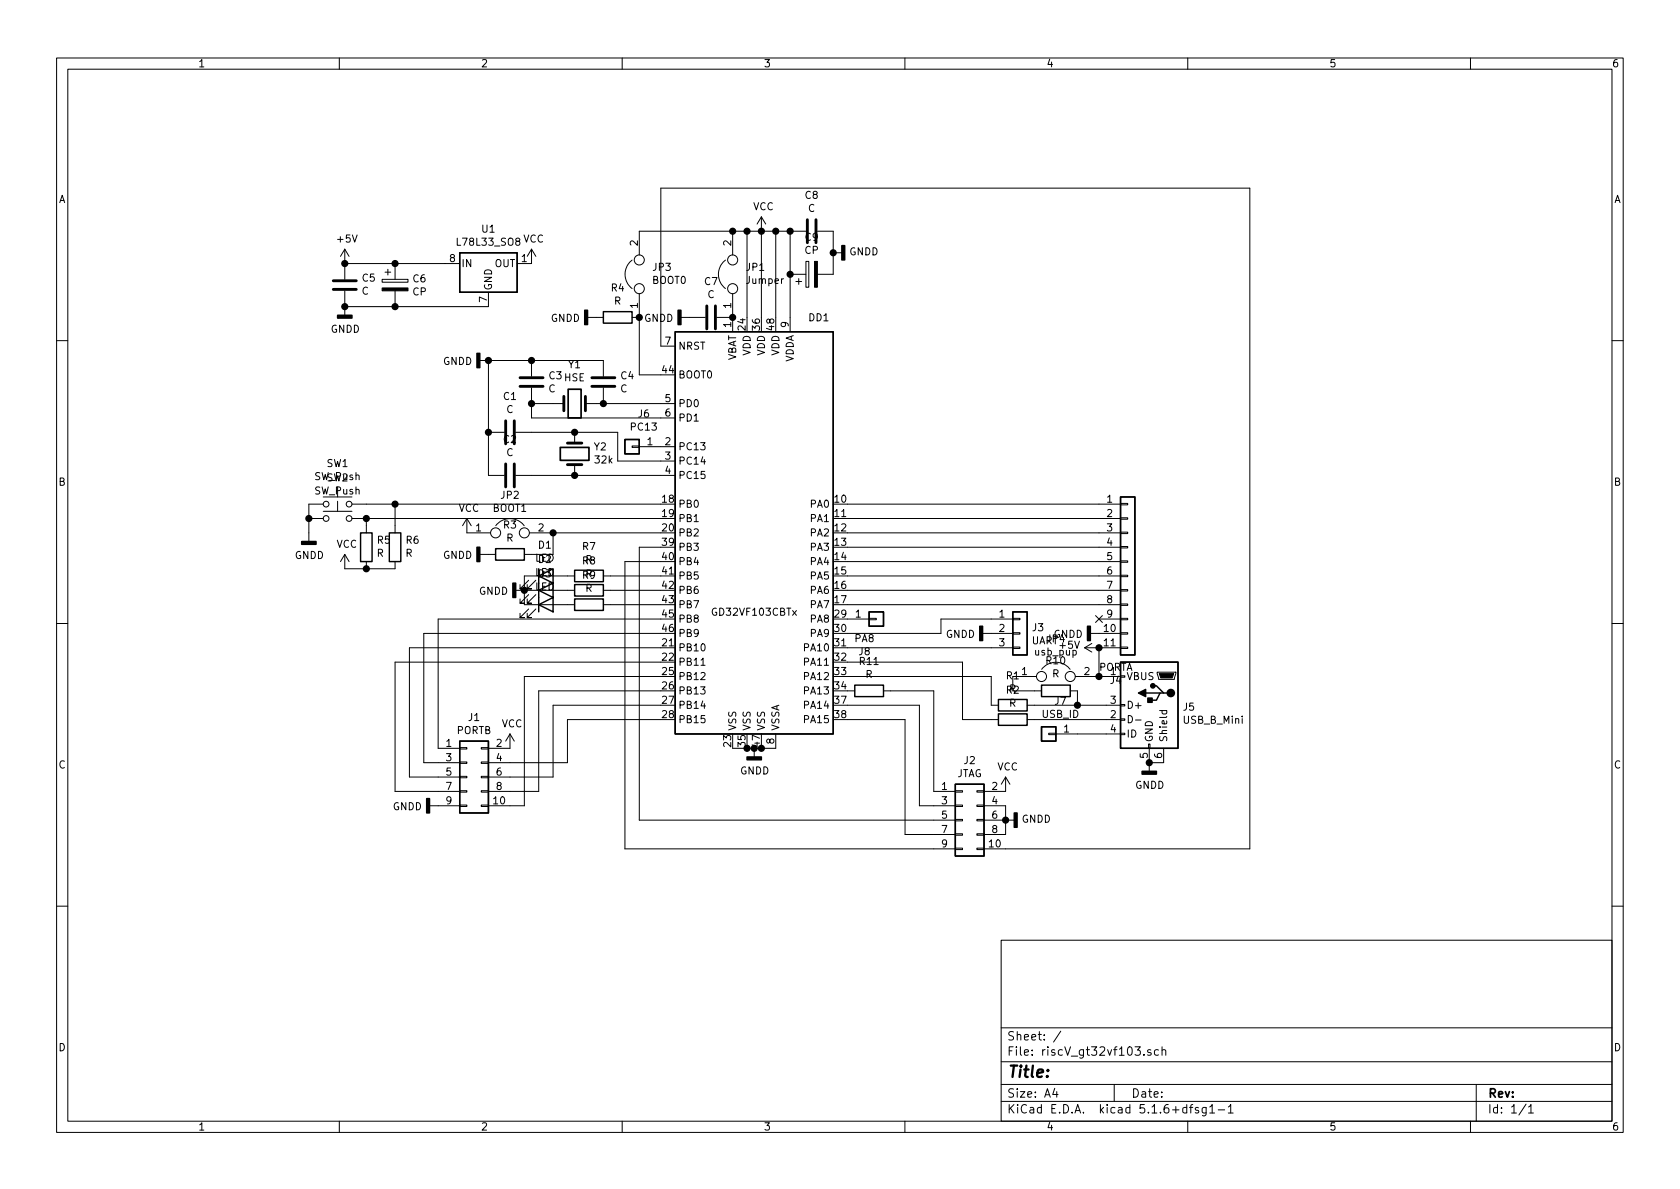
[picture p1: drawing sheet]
EESchema Schematic File Version 4
EELAYER 30 0
EELAYER END
$Descr A4 11693 8268
encoding utf-8
Sheet 1 1
Title ""
Date ""
Rev ""
Comp ""
Comment1 ""
Comment2 ""
Comment3 ""
Comment4 ""
$EndDescr
$Comp
L MCU_ST_STM32F1:STM32F103CBTx DD1
U 1 1
P 5300 3700
F 0 "DD1" H 5700 5200 50  0000 C CNN
F 1 "GD32VF103CBTx" H 5250 3150 50  0000 C CNN
F 2 "Package_QFP:LQFP-48_7x7mm_P0.5mm" H 4700 2300 50  0001 R CNN
F 3 "http://www.st.com/st-web-ui/static/active/en/resource/technical/document/datasheet/CD00161566.pdf" H 5300 3700 50  0001 C CNN
	1    5300 3700
	1    0    0    -1  
$EndComp
$Comp
L Device:Jumper JP1
U 1 1
P 5100 1900
F 0 "JP1" V 5146 1812 50  0000 R CNN
F 1 "Jumper" V 5055 1812 50  0000 R CNN
F 2 "Connector_PinSocket_2.54mm:PinSocket_1x02_P2.54mm_Vertical" H 5100 1900 50  0001 C CNN
F 3 "~" H 5100 1900 50  0001 C CNN
	1    5100 1900
	0    -1   -1   0   
$EndComp
Wire Wire Line
	5100 1600 5200 1600
Wire Wire Line
	5500 1600 5500 1900
Wire Wire Line
	5400 2200 5400 1600
Connection ~ 5400 1600
Wire Wire Line
	5400 1600 5500 1600
Connection ~ 5300 1600
Wire Wire Line
	5300 1600 5400 1600
Wire Wire Line
	5200 2200 5200 1600
Connection ~ 5200 1600
Wire Wire Line
	5200 1600 5300 1600
Wire Wire Line
	5300 1600 5300 2200
Connection ~ 5200 5200
Wire Wire Line
	5200 5200 5250 5200
Connection ~ 5300 5200
Wire Wire Line
	5300 5200 5400 5200
Wire Wire Line
	5100 5200 5200 5200
$Comp
L Connector_Generic:Conn_01x11 J4
U 1 1
P 7850 4000
F 0 "J4" H 7768 3275 50  0000 C CNN
F 1 "PORTA" H 7768 3366 50  0000 C CNN
F 2 "Connector_PinHeader_2.54mm:PinHeader_1x11_P2.54mm_Horizontal" H 7850 4000 50  0001 C CNN
F 3 "~" H 7850 4000 50  0001 C CNN
	1    7850 4000
	1    0    0    -1  
$EndComp
Wire Wire Line
	5900 3500 7650 3500
Wire Wire Line
	5900 3600 7650 3600
Wire Wire Line
	5900 3700 7650 3700
Wire Wire Line
	5900 3800 7650 3800
Wire Wire Line
	5900 3900 7650 3900
Wire Wire Line
	5900 4000 7650 4000
Wire Wire Line
	5900 4100 7650 4100
Wire Wire Line
	5900 4200 7650 4200
NoConn ~ 7650 4300
$Comp
L power:GNDD #PWR0101
U 1 1
P 7650 4400
F 0 "#PWR0101" H 7650 4150 50  0001 C CNN
F 1 "GNDD" V 7654 4290 50  0000 R CNN
F 2 "" H 7650 4400 50  0001 C CNN
F 3 "" H 7650 4400 50  0001 C CNN
	1    7650 4400
	0    1    1    0   
$EndComp
$Comp
L power:+5V #PWR0102
U 1 1
P 7650 4500
F 0 "#PWR0102" H 7650 4350 50  0001 C CNN
F 1 "+5V" V 7665 4628 50  0000 L CNN
F 2 "" H 7650 4500 50  0001 C CNN
F 3 "" H 7650 4500 50  0001 C CNN
	1    7650 4500
	0    -1   -1   0   
$EndComp
$Comp
L Connector_Generic:Conn_01x03 J3
U 1 1
P 7100 4400
F 0 "J3" H 7180 4442 50  0000 L CNN
F 1 "UART" H 7180 4351 50  0000 L CNN
F 2 "Connector_PinSocket_2.54mm:PinSocket_1x03_P2.54mm_Vertical" H 7100 4400 50  0001 C CNN
F 3 "~" H 7100 4400 50  0001 C CNN
	1    7100 4400
	1    0    0    -1  
$EndComp
Wire Wire Line
	5900 4400 6550 4400
$Comp
L power:GNDD #PWR0103
U 1 1
P 6900 4400
F 0 "#PWR0103" H 6900 4150 50  0001 C CNN
F 1 "GNDD" V 6904 4290 50  0000 R CNN
F 2 "" H 6900 4400 50  0001 C CNN
F 3 "" H 6900 4400 50  0001 C CNN
	1    6900 4400
	0    1    1    0   
$EndComp
$Comp
L Device:Crystal Y1
U 1 1
P 4000 2800
F 0 "Y1" H 4000 2532 50  0000 C CNN
F 1 "HSE" H 4000 2623 50  0000 C CNN
F 2 "Crystal:Resonator-2Pin_W7.0mm_H2.5mm" H 4000 2800 50  0001 C CNN
F 3 "~" H 4000 2800 50  0001 C CNN
	1    4000 2800
	-1   0    0    1   
$EndComp
$Comp
L Device:Crystal Y2
U 1 1
P 4000 3150
F 0 "Y2" V 4046 3019 50  0000 R CNN
F 1 "32k" V 3955 3019 50  0000 R CNN
F 2 "Crystal:Crystal_AT310_D3.0mm_L10.0mm_Horizontal" H 4000 3150 50  0001 C CNN
F 3 "~" H 4000 3150 50  0001 C CNN
	1    4000 3150
	0    -1   -1   0   
$EndComp
$Comp
L Device:C C4
U 1 1
P 4200 2650
F 0 "C4" H 4315 2696 50  0000 L CNN
F 1 "C" H 4315 2605 50  0000 L CNN
F 2 "Capacitor_THT:C_Disc_D5.0mm_W2.5mm_P2.50mm" H 4238 2500 50  0001 C CNN
F 3 "~" H 4200 2650 50  0001 C CNN
	1    4200 2650
	1    0    0    -1  
$EndComp
$Comp
L Device:C C3
U 1 1
P 3700 2650
F 0 "C3" H 3815 2696 50  0000 L CNN
F 1 "C" H 3815 2605 50  0000 L CNN
F 2 "Capacitor_THT:C_Disc_D5.0mm_W2.5mm_P2.50mm" H 3738 2500 50  0001 C CNN
F 3 "~" H 3700 2650 50  0001 C CNN
	1    3700 2650
	1    0    0    -1  
$EndComp
$Comp
L Device:C C1
U 1 1
P 3550 3000
F 0 "C1" V 3298 3000 50  0000 C CNN
F 1 "C" V 3389 3000 50  0000 C CNN
F 2 "Capacitor_THT:C_Disc_D5.0mm_W2.5mm_P2.50mm" H 3588 2850 50  0001 C CNN
F 3 "~" H 3550 3000 50  0001 C CNN
	1    3550 3000
	0    1    1    0   
$EndComp
$Comp
L Device:C C2
U 1 1
P 3550 3300
F 0 "C2" V 3298 3300 50  0000 C CNN
F 1 "C" V 3389 3300 50  0000 C CNN
F 2 "Capacitor_THT:C_Disc_D5.0mm_W2.5mm_P2.50mm" H 3588 3150 50  0001 C CNN
F 3 "~" H 3550 3300 50  0001 C CNN
	1    3550 3300
	0    1    1    0   
$EndComp
Wire Wire Line
	4600 3300 4000 3300
Connection ~ 4000 3300
Wire Wire Line
	4000 3300 3700 3300
Wire Wire Line
	4600 3200 4300 3200
Wire Wire Line
	4300 3200 4300 3000
Wire Wire Line
	4300 3000 4000 3000
Connection ~ 4000 3000
Wire Wire Line
	4000 3000 3700 3000
Wire Wire Line
	4600 2800 4200 2800
Connection ~ 4200 2800
Wire Wire Line
	4200 2800 4150 2800
Wire Wire Line
	3700 2800 3700 2900
Wire Wire Line
	3700 2900 4600 2900
Wire Wire Line
	3850 2800 3700 2800
Connection ~ 3700 2800
Wire Wire Line
	4200 2500 3700 2500
Wire Wire Line
	3700 2500 3400 2500
Wire Wire Line
	3400 2500 3400 3000
Connection ~ 3700 2500
Connection ~ 3400 3000
Wire Wire Line
	3400 3000 3400 3300
$Comp
L power:GNDD #PWR0104
U 1 1
P 3400 2500
F 0 "#PWR0104" H 3400 2250 50  0001 C CNN
F 1 "GNDD" V 3404 2390 50  0000 R CNN
F 2 "" H 3400 2500 50  0001 C CNN
F 3 "" H 3400 2500 50  0001 C CNN
	1    3400 2500
	0    1    1    0   
$EndComp
Connection ~ 3400 2500
$Comp
L power:GNDD #PWR0105
U 1 1
P 5250 5200
F 0 "#PWR0105" H 5250 4950 50  0001 C CNN
F 1 "GNDD" H 5254 5045 50  0000 C CNN
F 2 "" H 5250 5200 50  0001 C CNN
F 3 "" H 5250 5200 50  0001 C CNN
	1    5250 5200
	1    0    0    -1  
$EndComp
Connection ~ 5250 5200
Wire Wire Line
	5250 5200 5300 5200
$Comp
L power:VCC #PWR0106
U 1 1
P 5300 1600
F 0 "#PWR0106" H 5300 1450 50  0001 C CNN
F 1 "VCC" H 5315 1773 50  0000 C CNN
F 2 "" H 5300 1600 50  0001 C CNN
F 3 "" H 5300 1600 50  0001 C CNN
	1    5300 1600
	1    0    0    -1  
$EndComp
Wire Wire Line
	6900 4300 6550 4300
Wire Wire Line
	6550 4300 6550 4400
Wire Wire Line
	5900 4500 6900 4500
$Comp
L riscV_gt32vf103-rescue:USB_B_Mini-Connector J5
U 1 1
P 8000 4900
F 0 "J5" H 7770 4889 50  0000 R CNN
F 1 "USB_B_Mini" H 7770 4798 50  0000 R CNN
F 2 "Connector_USB:USB_Mini-B_Tensility_54-00023_Vertical" H 8150 4850 50  0001 C CNN
F 3 "~" H 8150 4850 50  0001 C CNN
	1    8000 4900
	-1   0    0    -1  
$EndComp
$Comp
L Device:R R1
U 1 1
P 7050 4900
F 0 "R1" V 6843 4900 50  0000 C CNN
F 1 "R" V 6934 4900 50  0000 C CNN
F 2 "Resistor_SMD:R_0805_2012Metric" V 6980 4900 50  0001 C CNN
F 3 "~" H 7050 4900 50  0001 C CNN
	1    7050 4900
	0    1    1    0   
$EndComp
$Comp
L Device:R R2
U 1 1
P 7050 5000
F 0 "R2" V 6843 5000 50  0000 C CNN
F 1 "R" V 6934 5000 50  0000 C CNN
F 2 "Resistor_SMD:R_0805_2012Metric" V 6980 5000 50  0001 C CNN
F 3 "~" H 7050 5000 50  0001 C CNN
	1    7050 5000
	0    1    1    0   
$EndComp
Wire Wire Line
	7700 5000 7200 5000
Wire Wire Line
	5900 4600 6700 4600
Wire Wire Line
	6700 4600 6700 5000
Wire Wire Line
	6700 5000 6900 5000
Wire Wire Line
	5900 4700 6900 4700
Wire Wire Line
	6900 4700 6900 4900
$Comp
L Connector_Generic:Conn_02x05_Odd_Even J2
U 1 1
P 6700 5700
F 0 "J2" H 6750 6117 50  0000 C CNN
F 1 "JTAG" H 6750 6026 50  0000 C CNN
F 2 "Connector_IDC:IDC-Header_2x05_P2.54mm_Vertical" H 6700 5700 50  0001 C CNN
F 3 "~" H 6700 5700 50  0001 C CNN
	1    6700 5700
	1    0    0    -1  
$EndComp
$Comp
L power:VCC #PWR0108
U 1 1
P 7000 5500
F 0 "#PWR0108" H 7000 5350 50  0001 C CNN
F 1 "VCC" H 7015 5673 50  0000 C CNN
F 2 "" H 7000 5500 50  0001 C CNN
F 3 "" H 7000 5500 50  0001 C CNN
	1    7000 5500
	1    0    0    -1  
$EndComp
$Comp
L power:GNDD #PWR0109
U 1 1
P 7000 5700
F 0 "#PWR0109" H 7000 5450 50  0001 C CNN
F 1 "GNDD" V 7004 5590 50  0000 R CNN
F 2 "" H 7000 5700 50  0001 C CNN
F 3 "" H 7000 5700 50  0001 C CNN
	1    7000 5700
	0    -1   -1   0   
$EndComp
Wire Wire Line
	7000 5800 7000 5700
Connection ~ 7000 5700
Wire Wire Line
	7000 5700 7000 5600
Wire Wire Line
	6500 5500 6500 4800
Wire Wire Line
	6500 5600 6400 5600
Wire Wire Line
	6400 5600 6400 4900
Wire Wire Line
	6400 4900 5900 4900
Wire Wire Line
	6500 5700 4450 5700
Wire Wire Line
	4450 5700 4450 3800
Wire Wire Line
	4450 3800 4600 3800
Wire Wire Line
	6500 5800 6300 5800
Wire Wire Line
	6300 5800 6300 5000
Wire Wire Line
	6300 5000 5900 5000
Wire Wire Line
	6500 5900 4350 5900
Wire Wire Line
	4350 5900 4350 3900
Wire Wire Line
	4350 3900 4600 3900
Wire Wire Line
	4600 2400 4600 1300
Wire Wire Line
	4600 1300 8700 1300
Wire Wire Line
	8700 1300 8700 5900
Wire Wire Line
	8100 5300 8000 5300
Connection ~ 8000 5300
$Comp
L Connector_Generic:Conn_01x01 J6
U 1 1
P 4400 3100
F 0 "J6" H 4318 2875 50  0000 C CNN
F 1 "PC13" H 4318 2966 50  0000 C CNN
F 2 "Connector_PinSocket_2.54mm:PinSocket_1x01_P2.54mm_Vertical" H 4400 3100 50  0001 C CNN
F 3 "~" H 4400 3100 50  0001 C CNN
	1    4400 3100
	-1   0    0    1   
$EndComp
$Comp
L Device:R R4
U 1 1
P 4300 2200
F 0 "R4" V 4093 2200 50  0000 C CNN
F 1 "R" V 4184 2200 50  0000 C CNN
F 2 "Resistor_SMD:R_0805_2012Metric" V 4230 2200 50  0001 C CNN
F 3 "~" H 4300 2200 50  0001 C CNN
	1    4300 2200
	0    1    1    0   
$EndComp
$Comp
L Device:Jumper JP3
U 1 1
P 4450 1900
F 0 "JP3" V 4496 1813 50  0000 R CNN
F 1 "BOOT0" V 4405 1813 50  0000 R CNN
F 2 "Connector_PinSocket_2.54mm:PinSocket_1x02_P2.54mm_Vertical" H 4450 1900 50  0001 C CNN
F 3 "~" H 4450 1900 50  0001 C CNN
	1    4450 1900
	0    -1   -1   0   
$EndComp
Wire Wire Line
	4450 1600 5100 1600
Connection ~ 5100 1600
Wire Wire Line
	4450 2200 4450 2600
Wire Wire Line
	4450 2600 4600 2600
Connection ~ 4450 2200
$Comp
L power:GNDD #PWR0110
U 1 1
P 4150 2200
F 0 "#PWR0110" H 4150 1950 50  0001 C CNN
F 1 "GNDD" V 4154 2090 50  0000 R CNN
F 2 "" H 4150 2200 50  0001 C CNN
F 3 "" H 4150 2200 50  0001 C CNN
	1    4150 2200
	0    1    1    0   
$EndComp
$Comp
L Device:Jumper JP2
U 1 1
P 3550 3700
F 0 "JP2" H 3550 3964 50  0000 C CNN
F 1 "BOOT1" H 3550 3873 50  0000 C CNN
F 2 "Connector_PinSocket_2.54mm:PinSocket_1x02_P2.54mm_Vertical" H 3550 3700 50  0001 C CNN
F 3 "~" H 3550 3700 50  0001 C CNN
	1    3550 3700
	1    0    0    -1  
$EndComp
Wire Wire Line
	3850 3700 4600 3700
$Comp
L Device:R R3
U 1 1
P 3550 3850
F 0 "R3" V 3343 3850 50  0000 C CNN
F 1 "R" V 3434 3850 50  0000 C CNN
F 2 "Resistor_SMD:R_0805_2012Metric" V 3480 3850 50  0001 C CNN
F 3 "~" H 3550 3850 50  0001 C CNN
	1    3550 3850
	0    1    1    0   
$EndComp
Wire Wire Line
	3700 3850 3850 3850
Wire Wire Line
	3850 3850 3850 3700
Connection ~ 3850 3700
$Comp
L power:GNDD #PWR0111
U 1 1
P 3400 3850
F 0 "#PWR0111" H 3400 3600 50  0001 C CNN
F 1 "GNDD" V 3404 3740 50  0000 R CNN
F 2 "" H 3400 3850 50  0001 C CNN
F 3 "" H 3400 3850 50  0001 C CNN
	1    3400 3850
	0    1    1    0   
$EndComp
$Comp
L power:VCC #PWR0112
U 1 1
P 3250 3700
F 0 "#PWR0112" H 3250 3550 50  0001 C CNN
F 1 "VCC" H 3265 3873 50  0000 C CNN
F 2 "" H 3250 3700 50  0001 C CNN
F 3 "" H 3250 3700 50  0001 C CNN
	1    3250 3700
	1    0    0    -1  
$EndComp
$Comp
L Device:C C8
U 1 1
P 5650 1600
F 0 "C8" V 5398 1600 50  0000 C CNN
F 1 "C" V 5489 1600 50  0000 C CNN
F 2 "Capacitor_THT:C_Disc_D5.0mm_W2.5mm_P5.00mm" H 5688 1450 50  0001 C CNN
F 3 "~" H 5650 1600 50  0001 C CNN
	1    5650 1600
	0    1    1    0   
$EndComp
Connection ~ 5500 1600
$Comp
L power:GNDD #PWR0113
U 1 1
P 5800 1750
F 0 "#PWR0113" H 5800 1500 50  0001 C CNN
F 1 "GNDD" V 5804 1640 50  0000 R CNN
F 2 "" H 5800 1750 50  0001 C CNN
F 3 "" H 5800 1750 50  0001 C CNN
	1    5800 1750
	0    -1   -1   0   
$EndComp
$Comp
L Device:C C7
U 1 1
P 4950 2200
F 0 "C7" V 4698 2200 50  0000 C CNN
F 1 "C" V 4789 2200 50  0000 C CNN
F 2 "Capacitor_THT:C_Disc_D5.0mm_W2.5mm_P5.00mm" H 4988 2050 50  0001 C CNN
F 3 "~" H 4950 2200 50  0001 C CNN
	1    4950 2200
	0    1    1    0   
$EndComp
Connection ~ 5100 2200
$Comp
L power:GNDD #PWR0114
U 1 1
P 4800 2200
F 0 "#PWR0114" H 4800 1950 50  0001 C CNN
F 1 "GNDD" V 4804 2090 50  0000 R CNN
F 2 "" H 4800 2200 50  0001 C CNN
F 3 "" H 4800 2200 50  0001 C CNN
	1    4800 2200
	0    1    1    0   
$EndComp
$Comp
L power:+5V #PWR0115
U 1 1
P 2400 1825
F 0 "#PWR0115" H 2400 1675 50  0001 C CNN
F 1 "+5V" H 2415 1998 50  0000 C CNN
F 2 "" H 2400 1825 50  0001 C CNN
F 3 "" H 2400 1825 50  0001 C CNN
	1    2400 1825
	1    0    0    -1  
$EndComp
$Comp
L Device:C C5
U 1 1
P 2400 1975
F 0 "C5" H 2285 1929 50  0000 R CNN
F 1 "C" H 2285 2020 50  0000 R CNN
F 2 "Capacitor_THT:C_Disc_D5.0mm_W2.5mm_P5.00mm" H 2438 1825 50  0001 C CNN
F 3 "~" H 2400 1975 50  0001 C CNN
	1    2400 1975
	-1   0    0    1   
$EndComp
$Comp
L power:GNDD #PWR0116
U 1 1
P 2400 2125
F 0 "#PWR0116" H 2400 1875 50  0001 C CNN
F 1 "GNDD" H 2404 1970 50  0000 C CNN
F 2 "" H 2400 2125 50  0001 C CNN
F 3 "" H 2400 2125 50  0001 C CNN
	1    2400 2125
	1    0    0    -1  
$EndComp
$Comp
L Device:CP C6
U 1 1
P 2750 1975
F 0 "C6" H 2868 2021 50  0000 L CNN
F 1 "CP" H 2868 1930 50  0000 L CNN
F 2 "Capacitor_THT:CP_Radial_D6.3mm_P2.50mm" H 2788 1825 50  0001 C CNN
F 3 "~" H 2750 1975 50  0001 C CNN
	1    2750 1975
	1    0    0    -1  
$EndComp
Wire Wire Line
	2750 1825 2400 1825
Connection ~ 2400 1825
Wire Wire Line
	2750 2125 2400 2125
Connection ~ 2400 2125
$Comp
L Device:CP C9
U 1 1
P 5650 1900
F 0 "C9" V 5905 1900 50  0000 C CNN
F 1 "CP" V 5814 1900 50  0000 C CNN
F 2 "Capacitor_THT:CP_Radial_D6.3mm_P2.50mm" H 5688 1750 50  0001 C CNN
F 3 "~" H 5650 1900 50  0001 C CNN
	1    5650 1900
	0    -1   -1   0   
$EndComp
Connection ~ 5500 1900
Wire Wire Line
	5500 1900 5500 2200
Wire Wire Line
	5800 1600 5800 1750
Connection ~ 5800 1750
Wire Wire Line
	5800 1750 5800 1900
$Comp
L power:GNDD #PWR0107
U 1 1
P 8000 5300
F 0 "#PWR0107" H 8000 5050 50  0001 C CNN
F 1 "GNDD" H 8004 5145 50  0000 C CNN
F 2 "" H 8000 5300 50  0001 C CNN
F 3 "" H 8000 5300 50  0001 C CNN
	1    8000 5300
	1    0    0    -1  
$EndComp
$Comp
L Connector_Generic:Conn_01x01 J7
U 1 1
P 7300 5100
F 0 "J7" H 7218 4875 50  0000 C CNN
F 1 "USB_ID" H 7218 4966 50  0000 C CNN
F 2 "Connector_PinSocket_2.54mm:PinSocket_1x01_P2.54mm_Vertical" H 7300 5100 50  0001 C CNN
F 3 "~" H 7300 5100 50  0001 C CNN
	1    7300 5100
	-1   0    0    1   
$EndComp
Wire Wire Line
	7700 4700 7650 4700
Wire Wire Line
	7650 4700 7650 4500
$Comp
L Regulator_Linear:L78L33_SO8 U1
U 1 1
P 3400 1825
F 0 "U1" H 3400 2067 50  0000 C CNN
F 1 "L78L33_SO8" H 3400 1976 50  0000 C CNN
F 2 "Package_SO:SOIC-8_3.9x4.9mm_P1.27mm" H 3500 2025 50  0001 C CIN
F 3 "http://www.st.com/content/ccc/resource/technical/document/datasheet/15/55/e5/aa/23/5b/43/fd/CD00000446.pdf/files/CD00000446.pdf/jcr:content/translations/en.CD00000446.pdf" H 3600 1825 50  0001 C CNN
	1    3400 1825
	1    0    0    -1  
$EndComp
Wire Wire Line
	3100 1825 2750 1825
Connection ~ 2750 1825
Wire Wire Line
	2750 2125 3400 2125
Connection ~ 2750 2125
$Comp
L power:VCC #PWR0117
U 1 1
P 3700 1825
F 0 "#PWR0117" H 3700 1675 50  0001 C CNN
F 1 "VCC" H 3715 1998 50  0000 C CNN
F 2 "" H 3700 1825 50  0001 C CNN
F 3 "" H 3700 1825 50  0001 C CNN
	1    3700 1825
	1    0    0    -1  
$EndComp
$Comp
L Connector_Generic:Conn_02x05_Odd_Even J1
U 1 1
P 3250 5400
F 0 "J1" H 3300 5817 50  0000 C CNN
F 1 "PORTB" H 3300 5726 50  0000 C CNN
F 2 "Connector_IDC:IDC-Header_2x05_P2.54mm_Vertical" H 3250 5400 50  0001 C CNN
F 3 "~" H 3250 5400 50  0001 C CNN
	1    3250 5400
	1    0    0    -1  
$EndComp
Wire Wire Line
	4600 4300 3050 4300
Wire Wire Line
	3050 4300 3050 5200
Wire Wire Line
	4600 4400 2950 4400
Wire Wire Line
	2950 4400 2950 5300
Wire Wire Line
	2950 5300 3050 5300
Wire Wire Line
	4600 4500 2850 4500
Wire Wire Line
	2850 4500 2850 5400
Wire Wire Line
	2850 5400 3050 5400
Wire Wire Line
	4600 4600 2750 4600
Wire Wire Line
	2750 4600 2750 5500
Wire Wire Line
	2750 5500 3050 5500
$Comp
L power:GNDD #PWR0118
U 1 1
P 3050 5600
F 0 "#PWR0118" H 3050 5350 50  0001 C CNN
F 1 "GNDD" V 3054 5490 50  0000 R CNN
F 2 "" H 3050 5600 50  0001 C CNN
F 3 "" H 3050 5600 50  0001 C CNN
	1    3050 5600
	0    1    1    0   
$EndComp
Wire Wire Line
	3550 5600 3650 5600
Wire Wire Line
	3650 5600 3650 4700
Wire Wire Line
	3650 4700 4600 4700
Wire Wire Line
	3550 5500 3750 5500
Wire Wire Line
	3750 5500 3750 4800
Wire Wire Line
	3750 4800 4600 4800
Wire Wire Line
	3550 5400 3850 5400
Wire Wire Line
	3850 5400 3850 4900
Wire Wire Line
	3850 4900 4600 4900
Wire Wire Line
	3550 5300 3950 5300
Wire Wire Line
	3950 5300 3950 5000
Wire Wire Line
	3950 5000 4600 5000
$Comp
L power:VCC #PWR0119
U 1 1
P 3550 5200
F 0 "#PWR0119" H 3550 5050 50  0001 C CNN
F 1 "VCC" H 3565 5373 50  0000 C CNN
F 2 "" H 3550 5200 50  0001 C CNN
F 3 "" H 3550 5200 50  0001 C CNN
	1    3550 5200
	1    0    0    -1  
$EndComp
$Comp
L Device:R R10
U 1 1
P 7350 4800
F 0 "R10" V 7557 4800 50  0000 C CNN
F 1 "R" V 7466 4800 50  0000 C CNN
F 2 "Resistor_SMD:R_0805_2012Metric" V 7280 4800 50  0001 C CNN
F 3 "~" H 7350 4800 50  0001 C CNN
	1    7350 4800
	0    -1   -1   0   
$EndComp
$Comp
L Device:Jumper JP4
U 1 1
P 7350 4700
F 0 "JP4" H 7350 4964 50  0000 C CNN
F 1 "usb_pup" H 7350 4873 50  0000 C CNN
F 2 "Connector_PinSocket_2.54mm:PinSocket_1x02_P2.54mm_Vertical" H 7350 4700 50  0001 C CNN
F 3 "~" H 7350 4700 50  0001 C CNN
	1    7350 4700
	1    0    0    -1  
$EndComp
Wire Wire Line
	7500 5100 7700 5100
Wire Wire Line
	7200 4900 7500 4900
Connection ~ 7650 4700
Wire Wire Line
	7200 4800 7050 4800
Wire Wire Line
	7050 4800 7050 4700
Wire Wire Line
	7500 4800 7500 4900
Connection ~ 7500 4900
Wire Wire Line
	7500 4900 7700 4900
$Comp
L Device:R R7
U 1 1
P 4100 4000
F 0 "R7" V 3893 4000 50  0000 C CNN
F 1 "R" V 3984 4000 50  0000 C CNN
F 2 "Resistor_SMD:R_0805_2012Metric" V 4030 4000 50  0001 C CNN
F 3 "~" H 4100 4000 50  0001 C CNN
	1    4100 4000
	0    1    1    0   
$EndComp
$Comp
L Device:R R8
U 1 1
P 4100 4100
F 0 "R8" V 3893 4100 50  0000 C CNN
F 1 "R" V 3984 4100 50  0000 C CNN
F 2 "Resistor_SMD:R_0805_2012Metric" V 4030 4100 50  0001 C CNN
F 3 "~" H 4100 4100 50  0001 C CNN
	1    4100 4100
	0    1    1    0   
$EndComp
$Comp
L Device:LED D1
U 1 1
P 3800 4000
F 0 "D1" H 3793 4217 50  0000 C CNN
F 1 "LED" H 3793 4126 50  0000 C CNN
F 2 "LED_THT:LED_D5.0mm_Clear" H 3800 4000 50  0001 C CNN
F 3 "~" H 3800 4000 50  0001 C CNN
	1    3800 4000
	1    0    0    -1  
$EndComp
$Comp
L Device:LED D2
U 1 1
P 3800 4100
F 0 "D2" H 3793 4317 50  0000 C CNN
F 1 "LED" H 3793 4226 50  0000 C CNN
F 2 "LED_THT:LED_D5.0mm_Clear" H 3800 4100 50  0001 C CNN
F 3 "~" H 3800 4100 50  0001 C CNN
	1    3800 4100
	1    0    0    -1  
$EndComp
$Comp
L power:GNDD #PWR0120
U 1 1
P 3650 4100
F 0 "#PWR0120" H 3650 3850 50  0001 C CNN
F 1 "GNDD" V 3654 3990 50  0000 R CNN
F 2 "" H 3650 4100 50  0001 C CNN
F 3 "" H 3650 4100 50  0001 C CNN
	1    3650 4100
	0    1    1    0   
$EndComp
$Comp
L Device:LED D3
U 1 1
P 3800 4200
F 0 "D3" H 3793 4417 50  0000 C CNN
F 1 "LED" H 3793 4326 50  0000 C CNN
F 2 "LED_THT:LED_D5.0mm_Clear" H 3800 4200 50  0001 C CNN
F 3 "~" H 3800 4200 50  0001 C CNN
	1    3800 4200
	1    0    0    -1  
$EndComp
$Comp
L Device:R R9
U 1 1
P 4100 4200
F 0 "R9" V 3893 4200 50  0000 C CNN
F 1 "R" V 3984 4200 50  0000 C CNN
F 2 "Resistor_SMD:R_0805_2012Metric" V 4030 4200 50  0001 C CNN
F 3 "~" H 4100 4200 50  0001 C CNN
	1    4100 4200
	0    1    1    0   
$EndComp
Wire Wire Line
	3650 4000 3650 4100
Connection ~ 3650 4100
Wire Wire Line
	3650 4100 3650 4200
Wire Wire Line
	4250 4000 4600 4000
Wire Wire Line
	4250 4100 4600 4100
Wire Wire Line
	4250 4200 4600 4200
$Comp
L Switch:SW_Push SW1
U 1 1
P 2350 3500
F 0 "SW1" H 2350 3785 50  0000 C CNN
F 1 "SW_Push" H 2350 3694 50  0000 C CNN
F 2 "Button_Switch_THT:SW_PUSH_6mm_H8mm" H 2350 3700 50  0001 C CNN
F 3 "~" H 2350 3700 50  0001 C CNN
	1    2350 3500
	1    0    0    -1  
$EndComp
$Comp
L Switch:SW_Push SW2
U 1 1
P 2350 3600
F 0 "SW2" H 2350 3885 50  0000 C CNN
F 1 "SW_Push" H 2350 3794 50  0000 C CNN
F 2 "Button_Switch_THT:SW_PUSH_6mm_H8mm" H 2350 3800 50  0001 C CNN
F 3 "~" H 2350 3800 50  0001 C CNN
	1    2350 3600
	1    0    0    -1  
$EndComp
$Comp
L Device:R R5
U 1 1
P 2550 3800
F 0 "R5" H 2480 3754 50  0000 R CNN
F 1 "R" H 2480 3845 50  0000 R CNN
F 2 "Resistor_SMD:R_0805_2012Metric" V 2480 3800 50  0001 C CNN
F 3 "~" H 2550 3800 50  0001 C CNN
	1    2550 3800
	-1   0    0    1   
$EndComp
$Comp
L Device:R R6
U 1 1
P 2750 3800
F 0 "R6" H 2680 3754 50  0000 R CNN
F 1 "R" H 2680 3845 50  0000 R CNN
F 2 "Resistor_SMD:R_0805_2012Metric" V 2680 3800 50  0001 C CNN
F 3 "~" H 2750 3800 50  0001 C CNN
	1    2750 3800
	-1   0    0    1   
$EndComp
$Comp
L power:GNDD #PWR0121
U 1 1
P 2150 3700
F 0 "#PWR0121" H 2150 3450 50  0001 C CNN
F 1 "GNDD" H 2154 3545 50  0000 C CNN
F 2 "" H 2150 3700 50  0001 C CNN
F 3 "" H 2150 3700 50  0001 C CNN
	1    2150 3700
	1    0    0    -1  
$EndComp
Wire Wire Line
	2550 3650 2550 3600
Wire Wire Line
	2550 3600 4600 3600
Connection ~ 2550 3600
Wire Wire Line
	2550 3500 2750 3500
Wire Wire Line
	2750 3650 2750 3500
Connection ~ 2750 3500
Wire Wire Line
	2750 3500 4600 3500
$Comp
L power:VCC #PWR0122
U 1 1
P 2400 3950
F 0 "#PWR0122" H 2400 3800 50  0001 C CNN
F 1 "VCC" H 2415 4123 50  0000 C CNN
F 2 "" H 2400 3950 50  0001 C CNN
F 3 "" H 2400 3950 50  0001 C CNN
	1    2400 3950
	1    0    0    -1  
$EndComp
Wire Wire Line
	2150 3700 2150 3600
Wire Wire Line
	2550 3950 2750 3950
Connection ~ 2150 3600
Wire Wire Line
	2150 3600 2150 3500
Wire Wire Line
	2400 3950 2550 3950
Connection ~ 2550 3950
Wire Wire Line
	7000 5900 8700 5900
$Comp
L Device:R R11
U 1 1
P 6050 4800
F 0 "R11" V 5843 4800 50  0000 C CNN
F 1 "R" V 5934 4800 50  0000 C CNN
F 2 "Resistor_SMD:R_0805_2012Metric" V 5980 4800 50  0001 C CNN
F 3 "~" H 6050 4800 50  0001 C CNN
	1    6050 4800
	0    1    1    0   
$EndComp
Wire Wire Line
	6200 4800 6500 4800
Connection ~ 7650 4500
$Comp
L Connector_Generic:Conn_01x01 J8
U 1 1
P 6100 4300
F 0 "J8" H 6018 4075 50  0000 C CNN
F 1 "PA8" H 6018 4166 50  0000 C CNN
F 2 "Connector_PinSocket_2.54mm:PinSocket_1x01_P2.54mm_Vertical" H 6100 4300 50  0001 C CNN
F 3 "~" H 6100 4300 50  0001 C CNN
	1    6100 4300
	1    0    0    -1  
$EndComp
$EndSCHEMATC
